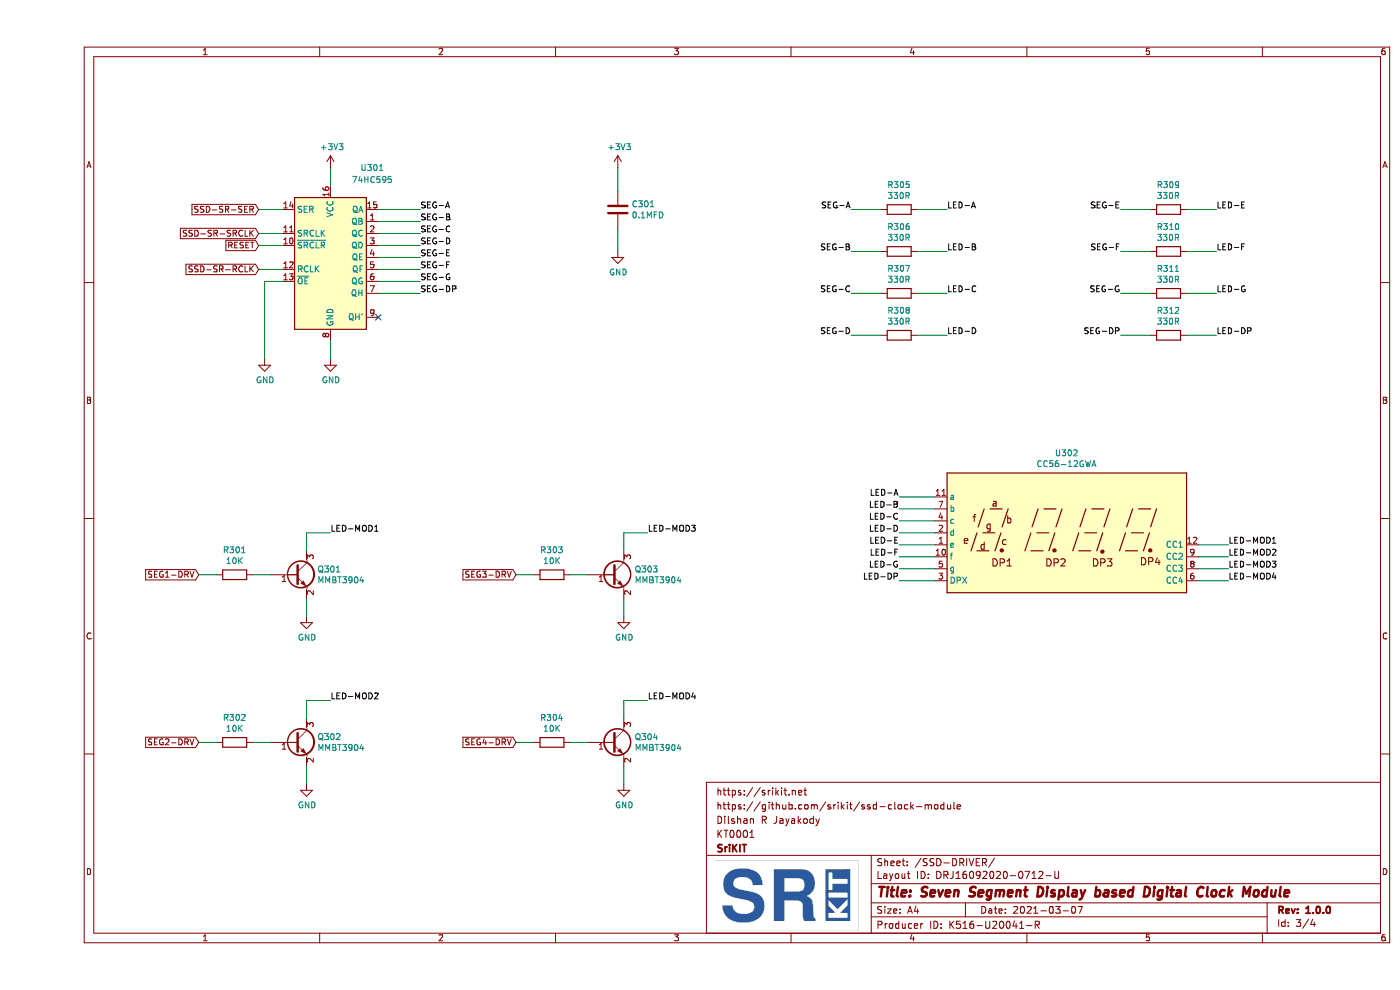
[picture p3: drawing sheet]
EESchema Schematic File Version 4
EELAYER 30 0
EELAYER END
$Descr A4 11693 8268
encoding utf-8
Sheet 3 4
Title "Seven Segment Display based Digital Clock Module"
Date "2021-03-07"
Rev "1.0.0"
Comp "SriKIT"
Comment1 "KT0001"
Comment2 "Dilshan R Jayakody"
Comment3 "https://github.com/srikit/ssd-clock-module"
Comment4 "https://srikit.net"
$EndDescr
$Comp
L 74xx:74HC595 U301
U 1 1
P 2450 2150
F 0 "U301" H 2800 2900 50  0000 C CNN
F 1 "74HC595" H 2800 2800 50  0000 C CNN
F 2 "Package_SO:SOP-16_4.4x10.4mm_P1.27mm" H 2450 2150 50  0001 C CNN
F 3 "http://www.ti.com/lit/ds/symlink/sn74hc595.pdf" H 2450 2150 50  0001 C CNN
	1    2450 2150
	1    0    0    -1  
$EndComp
$Comp
L power:+3V3 #PWR0304
U 1 1
P 2450 1400
F 0 "#PWR0304" H 2450 1250 50  0001 C CNN
F 1 "+3V3" H 2465 1573 50  0000 C CNN
F 2 "" H 2450 1400 50  0001 C CNN
F 3 "" H 2450 1400 50  0001 C CNN
	1    2450 1400
	1    0    0    -1  
$EndComp
$Comp
L power:GND #PWR0307
U 1 1
P 4850 2100
F 0 "#PWR0307" H 4850 1850 50  0001 C CNN
F 1 "GND" H 4855 1927 50  0000 C CNN
F 2 "" H 4850 2100 50  0001 C CNN
F 3 "" H 4850 2100 50  0001 C CNN
	1    4850 2100
	1    0    0    -1  
$EndComp
Wire Wire Line
	2450 1400 2450 1550
Wire Wire Line
	2450 2850 2450 3000
$Comp
L power:GND #PWR0301
U 1 1
P 1900 3000
F 0 "#PWR0301" H 1900 2750 50  0001 C CNN
F 1 "GND" H 1905 2827 50  0000 C CNN
F 2 "" H 1900 3000 50  0001 C CNN
F 3 "" H 1900 3000 50  0001 C CNN
	1    1900 3000
	1    0    0    -1  
$EndComp
Wire Wire Line
	1900 3000 1900 2350
Wire Wire Line
	1900 2350 2050 2350
Text GLabel 1850 2250 0    50   Input ~ 0
SSD-SR-RCLK
Wire Wire Line
	1850 2250 2050 2250
Text GLabel 1850 1750 0    50   Input ~ 0
SSD-SR-SER
Wire Wire Line
	1850 1750 2050 1750
Text GLabel 1850 2050 0    50   Input ~ 0
RESET
Wire Wire Line
	1850 2050 2050 2050
Text GLabel 1850 1950 0    50   Input ~ 0
SSD-SR-SRCLK
Wire Wire Line
	1850 1950 2050 1950
NoConn ~ 2850 2650
Wire Wire Line
	2850 1750 3200 1750
Wire Wire Line
	3200 1850 2850 1850
Wire Wire Line
	2850 1950 3200 1950
Wire Wire Line
	3200 2050 2850 2050
Wire Wire Line
	2850 2150 3200 2150
Wire Wire Line
	3200 2250 2850 2250
Wire Wire Line
	2850 2350 3200 2350
Wire Wire Line
	2850 2450 3200 2450
$Comp
L Device:R R305
U 1 1
P 7200 1750
F 0 "R305" V 6993 1750 50  0000 C CNN
F 1 "330R" V 7084 1750 50  0000 C CNN
F 2 "Resistor_SMD:R_0805_2012Metric_Pad1.15x1.40mm_HandSolder" V 7130 1750 50  0001 C CNN
F 3 "~" H 7200 1750 50  0001 C CNN
	1    7200 1750
	0    1    1    0   
$EndComp
$Comp
L Device:R R306
U 1 1
P 7200 2100
F 0 "R306" V 6993 2100 50  0000 C CNN
F 1 "330R" V 7084 2100 50  0000 C CNN
F 2 "Resistor_SMD:R_0805_2012Metric_Pad1.15x1.40mm_HandSolder" V 7130 2100 50  0001 C CNN
F 3 "~" H 7200 2100 50  0001 C CNN
	1    7200 2100
	0    1    1    0   
$EndComp
$Comp
L Device:R R307
U 1 1
P 7200 2450
F 0 "R307" V 6993 2450 50  0000 C CNN
F 1 "330R" V 7084 2450 50  0000 C CNN
F 2 "Resistor_SMD:R_0805_2012Metric_Pad1.15x1.40mm_HandSolder" V 7130 2450 50  0001 C CNN
F 3 "~" H 7200 2450 50  0001 C CNN
	1    7200 2450
	0    1    1    0   
$EndComp
$Comp
L Device:R R308
U 1 1
P 7200 2800
F 0 "R308" V 6993 2800 50  0000 C CNN
F 1 "330R" V 7084 2800 50  0000 C CNN
F 2 "Resistor_SMD:R_0805_2012Metric_Pad1.15x1.40mm_HandSolder" V 7130 2800 50  0001 C CNN
F 3 "~" H 7200 2800 50  0001 C CNN
	1    7200 2800
	0    1    1    0   
$EndComp
$Comp
L Device:R R309
U 1 1
P 9450 1750
F 0 "R309" V 9243 1750 50  0000 C CNN
F 1 "330R" V 9334 1750 50  0000 C CNN
F 2 "Resistor_SMD:R_0805_2012Metric_Pad1.15x1.40mm_HandSolder" V 9380 1750 50  0001 C CNN
F 3 "~" H 9450 1750 50  0001 C CNN
	1    9450 1750
	0    1    1    0   
$EndComp
$Comp
L Device:R R310
U 1 1
P 9450 2100
F 0 "R310" V 9243 2100 50  0000 C CNN
F 1 "330R" V 9334 2100 50  0000 C CNN
F 2 "Resistor_SMD:R_0805_2012Metric_Pad1.15x1.40mm_HandSolder" V 9380 2100 50  0001 C CNN
F 3 "~" H 9450 2100 50  0001 C CNN
	1    9450 2100
	0    1    1    0   
$EndComp
$Comp
L Device:R R311
U 1 1
P 9450 2450
F 0 "R311" V 9243 2450 50  0000 C CNN
F 1 "330R" V 9334 2450 50  0000 C CNN
F 2 "Resistor_SMD:R_0805_2012Metric_Pad1.15x1.40mm_HandSolder" V 9380 2450 50  0001 C CNN
F 3 "~" H 9450 2450 50  0001 C CNN
	1    9450 2450
	0    1    1    0   
$EndComp
$Comp
L Device:R R312
U 1 1
P 9450 2800
F 0 "R312" V 9243 2800 50  0000 C CNN
F 1 "330R" V 9334 2800 50  0000 C CNN
F 2 "Resistor_SMD:R_0805_2012Metric_Pad1.15x1.40mm_HandSolder" V 9380 2800 50  0001 C CNN
F 3 "~" H 9450 2800 50  0001 C CNN
	1    9450 2800
	0    1    1    0   
$EndComp
Wire Wire Line
	6800 1750 7050 1750
Wire Wire Line
	7050 2100 6800 2100
Wire Wire Line
	6800 2450 7050 2450
Wire Wire Line
	7050 2800 6800 2800
Wire Wire Line
	9050 1750 9300 1750
Wire Wire Line
	9300 2100 9050 2100
Wire Wire Line
	9050 2450 9300 2450
Wire Wire Line
	9300 2800 9050 2800
Wire Wire Line
	7350 1750 7600 1750
Wire Wire Line
	7600 2100 7350 2100
Wire Wire Line
	7350 2450 7600 2450
Wire Wire Line
	7350 2800 7600 2800
Wire Wire Line
	9600 1750 9850 1750
Wire Wire Line
	9600 2100 9850 2100
Wire Wire Line
	9600 2450 9850 2450
Wire Wire Line
	9600 2800 9850 2800
$Comp
L Display_Character:CC56-12GWA U302
U 1 1
P 8600 4450
F 0 "U302" H 8600 5117 50  0000 C CNN
F 1 "CC56-12GWA" H 8600 5026 50  0000 C CNN
F 2 "ssd-clock-module-footprint:CC56-12GWA" H 8600 3850 50  0001 C CNN
F 3 "http://www.kingbrightusa.com/images/catalog/SPEC/CC56-12GWA.pdf" H 8170 4480 50  0001 C CNN
	1    8600 4450
	1    0    0    -1  
$EndComp
Wire Wire Line
	7200 4150 7500 4150
Wire Wire Line
	7500 4250 7200 4250
Wire Wire Line
	7200 4350 7500 4350
Wire Wire Line
	7500 4450 7200 4450
Wire Wire Line
	7200 4550 7500 4550
Wire Wire Line
	7500 4650 7200 4650
Wire Wire Line
	7200 4750 7500 4750
Wire Wire Line
	7500 4850 7200 4850
$Comp
L Transistor_BJT:MMBT3904 Q301
U 1 1
P 2150 4800
F 0 "Q301" H 2341 4846 50  0000 L CNN
F 1 "MMBT3904" H 2341 4755 50  0000 L CNN
F 2 "Package_TO_SOT_SMD:SOT-23" H 2350 4725 50  0001 L CIN
F 3 "https://www.fairchildsemi.com/datasheets/2N/2N3904.pdf" H 2150 4800 50  0001 L CNN
	1    2150 4800
	1    0    0    -1  
$EndComp
$Comp
L Device:R R301
U 1 1
P 1650 4800
F 0 "R301" V 1443 4800 50  0000 C CNN
F 1 "10K" V 1534 4800 50  0000 C CNN
F 2 "Resistor_SMD:R_0805_2012Metric_Pad1.15x1.40mm_HandSolder" V 1580 4800 50  0001 C CNN
F 3 "~" H 1650 4800 50  0001 C CNN
	1    1650 4800
	0    1    1    0   
$EndComp
Text GLabel 1350 4800 0    50   Input ~ 0
SEG1-DRV
$Comp
L power:GND #PWR0302
U 1 1
P 2250 5150
F 0 "#PWR0302" H 2250 4900 50  0001 C CNN
F 1 "GND" H 2255 4977 50  0000 C CNN
F 2 "" H 2250 5150 50  0001 C CNN
F 3 "" H 2250 5150 50  0001 C CNN
	1    2250 5150
	1    0    0    -1  
$EndComp
Wire Wire Line
	1350 4800 1500 4800
Wire Wire Line
	1800 4800 1950 4800
Wire Wire Line
	2250 4600 2250 4450
Wire Wire Line
	2250 4450 2450 4450
Wire Wire Line
	2250 5000 2250 5150
$Comp
L Transistor_BJT:MMBT3904 Q302
U 1 1
P 2150 6200
F 0 "Q302" H 2341 6246 50  0000 L CNN
F 1 "MMBT3904" H 2341 6155 50  0000 L CNN
F 2 "Package_TO_SOT_SMD:SOT-23" H 2350 6125 50  0001 L CIN
F 3 "https://www.fairchildsemi.com/datasheets/2N/2N3904.pdf" H 2150 6200 50  0001 L CNN
	1    2150 6200
	1    0    0    -1  
$EndComp
$Comp
L Device:R R302
U 1 1
P 1650 6200
F 0 "R302" V 1443 6200 50  0000 C CNN
F 1 "10K" V 1534 6200 50  0000 C CNN
F 2 "Resistor_SMD:R_0805_2012Metric_Pad1.15x1.40mm_HandSolder" V 1580 6200 50  0001 C CNN
F 3 "~" H 1650 6200 50  0001 C CNN
	1    1650 6200
	0    1    1    0   
$EndComp
Text GLabel 1350 6200 0    50   Input ~ 0
SEG2-DRV
$Comp
L power:GND #PWR0303
U 1 1
P 2250 6550
F 0 "#PWR0303" H 2250 6300 50  0001 C CNN
F 1 "GND" H 2255 6377 50  0000 C CNN
F 2 "" H 2250 6550 50  0001 C CNN
F 3 "" H 2250 6550 50  0001 C CNN
	1    2250 6550
	1    0    0    -1  
$EndComp
Wire Wire Line
	1350 6200 1500 6200
Wire Wire Line
	1800 6200 1950 6200
Wire Wire Line
	2250 6000 2250 5850
Wire Wire Line
	2250 5850 2450 5850
Wire Wire Line
	2250 6400 2250 6550
$Comp
L Transistor_BJT:MMBT3904 Q303
U 1 1
P 4800 4800
F 0 "Q303" H 4991 4846 50  0000 L CNN
F 1 "MMBT3904" H 4991 4755 50  0000 L CNN
F 2 "Package_TO_SOT_SMD:SOT-23" H 5000 4725 50  0001 L CIN
F 3 "https://www.fairchildsemi.com/datasheets/2N/2N3904.pdf" H 4800 4800 50  0001 L CNN
	1    4800 4800
	1    0    0    -1  
$EndComp
$Comp
L Device:R R303
U 1 1
P 4300 4800
F 0 "R303" V 4093 4800 50  0000 C CNN
F 1 "10K" V 4184 4800 50  0000 C CNN
F 2 "Resistor_SMD:R_0805_2012Metric_Pad1.15x1.40mm_HandSolder" V 4230 4800 50  0001 C CNN
F 3 "~" H 4300 4800 50  0001 C CNN
	1    4300 4800
	0    1    1    0   
$EndComp
Text GLabel 4000 4800 0    50   Input ~ 0
SEG3-DRV
$Comp
L power:GND #PWR0308
U 1 1
P 4900 5150
F 0 "#PWR0308" H 4900 4900 50  0001 C CNN
F 1 "GND" H 4905 4977 50  0000 C CNN
F 2 "" H 4900 5150 50  0001 C CNN
F 3 "" H 4900 5150 50  0001 C CNN
	1    4900 5150
	1    0    0    -1  
$EndComp
Wire Wire Line
	4000 4800 4150 4800
Wire Wire Line
	4450 4800 4600 4800
Wire Wire Line
	4900 4600 4900 4450
Wire Wire Line
	4900 4450 5100 4450
Wire Wire Line
	4900 5000 4900 5150
$Comp
L Transistor_BJT:MMBT3904 Q304
U 1 1
P 4800 6200
F 0 "Q304" H 4991 6246 50  0000 L CNN
F 1 "MMBT3904" H 4991 6155 50  0000 L CNN
F 2 "Package_TO_SOT_SMD:SOT-23" H 5000 6125 50  0001 L CIN
F 3 "https://www.fairchildsemi.com/datasheets/2N/2N3904.pdf" H 4800 6200 50  0001 L CNN
	1    4800 6200
	1    0    0    -1  
$EndComp
$Comp
L Device:R R304
U 1 1
P 4300 6200
F 0 "R304" V 4093 6200 50  0000 C CNN
F 1 "10K" V 4184 6200 50  0000 C CNN
F 2 "Resistor_SMD:R_0805_2012Metric_Pad1.15x1.40mm_HandSolder" V 4230 6200 50  0001 C CNN
F 3 "~" H 4300 6200 50  0001 C CNN
	1    4300 6200
	0    1    1    0   
$EndComp
Text GLabel 4000 6200 0    50   Input ~ 0
SEG4-DRV
$Comp
L power:GND #PWR0309
U 1 1
P 4900 6550
F 0 "#PWR0309" H 4900 6300 50  0001 C CNN
F 1 "GND" H 4905 6377 50  0000 C CNN
F 2 "" H 4900 6550 50  0001 C CNN
F 3 "" H 4900 6550 50  0001 C CNN
	1    4900 6550
	1    0    0    -1  
$EndComp
Wire Wire Line
	4000 6200 4150 6200
Wire Wire Line
	4450 6200 4600 6200
Wire Wire Line
	4900 6000 4900 5850
Wire Wire Line
	4900 5850 5100 5850
Wire Wire Line
	4900 6400 4900 6550
Wire Wire Line
	9700 4550 9950 4550
Wire Wire Line
	9950 4650 9700 4650
Wire Wire Line
	9700 4750 9950 4750
Wire Wire Line
	9950 4850 9700 4850
Text Label 3200 1750 0    50   ~ 0
SEG-A
Text Label 3200 1850 0    50   ~ 0
SEG-B
Text Label 3200 1950 0    50   ~ 0
SEG-C
Text Label 3200 2050 0    50   ~ 0
SEG-D
Text Label 3200 2150 0    50   ~ 0
SEG-E
Text Label 3200 2250 0    50   ~ 0
SEG-F
Text Label 3200 2350 0    50   ~ 0
SEG-G
Text Label 3200 2450 0    50   ~ 0
SEG-DP
Text Label 2450 4450 0    50   ~ 0
LED-MOD1
Text Label 5100 4450 0    50   ~ 0
LED-MOD3
Text Label 2450 5850 0    50   ~ 0
LED-MOD2
Text Label 5100 5850 0    50   ~ 0
LED-MOD4
Text Label 6800 1750 2    50   ~ 0
SEG-A
Text Label 6800 2100 2    50   ~ 0
SEG-B
Text Label 6800 2450 2    50   ~ 0
SEG-C
Text Label 6800 2800 2    50   ~ 0
SEG-D
Text Label 7600 1750 0    50   ~ 0
LED-A
Text Label 7600 2100 0    50   ~ 0
LED-B
Text Label 7600 2450 0    50   ~ 0
LED-C
Text Label 7600 2800 0    50   ~ 0
LED-D
Text Label 9050 1750 2    50   ~ 0
SEG-E
Text Label 9050 2100 2    50   ~ 0
SEG-F
Text Label 9050 2450 2    50   ~ 0
SEG-G
Text Label 9050 2800 2    50   ~ 0
SEG-DP
Text Label 9850 1750 0    50   ~ 0
LED-E
Text Label 9850 2100 0    50   ~ 0
LED-F
Text Label 9850 2450 0    50   ~ 0
LED-G
Text Label 9850 2800 0    50   ~ 0
LED-DP
Text Label 7200 4150 2    50   ~ 0
LED-A
Text Label 7200 4250 2    50   ~ 0
LED-B
Text Label 7200 4350 2    50   ~ 0
LED-C
Text Label 7200 4450 2    50   ~ 0
LED-D
Text Label 7200 4550 2    50   ~ 0
LED-E
Text Label 7200 4650 2    50   ~ 0
LED-F
Text Label 7200 4750 2    50   ~ 0
LED-G
Text Label 7200 4850 2    50   ~ 0
LED-DP
Text Label 9950 4550 0    50   ~ 0
LED-MOD1
Text Label 9950 4650 0    50   ~ 0
LED-MOD2
Text Label 9950 4750 0    50   ~ 0
LED-MOD3
Text Label 9950 4850 0    50   ~ 0
LED-MOD4
$Comp
L Device:C C301
U 1 1
P 4850 1750
F 0 "C301" H 4965 1796 50  0000 L CNN
F 1 "0.1MFD" H 4965 1705 50  0000 L CNN
F 2 "Capacitor_SMD:C_0805_2012Metric_Pad1.15x1.40mm_HandSolder" H 4888 1600 50  0001 C CNN
F 3 "~" H 4850 1750 50  0001 C CNN
	1    4850 1750
	1    0    0    -1  
$EndComp
$Comp
L power:+3V3 #PWR0306
U 1 1
P 4850 1400
F 0 "#PWR0306" H 4850 1250 50  0001 C CNN
F 1 "+3V3" H 4865 1573 50  0000 C CNN
F 2 "" H 4850 1400 50  0001 C CNN
F 3 "" H 4850 1400 50  0001 C CNN
	1    4850 1400
	1    0    0    -1  
$EndComp
Wire Wire Line
	4850 1900 4850 2100
Wire Wire Line
	4850 1600 4850 1400
$Comp
L power:GND #PWR0305
U 1 1
P 2450 3000
F 0 "#PWR0305" H 2450 2750 50  0001 C CNN
F 1 "GND" H 2455 2827 50  0000 C CNN
F 2 "" H 2450 3000 50  0001 C CNN
F 3 "" H 2450 3000 50  0001 C CNN
	1    2450 3000
	1    0    0    -1  
$EndComp
$EndSCHEMATC
